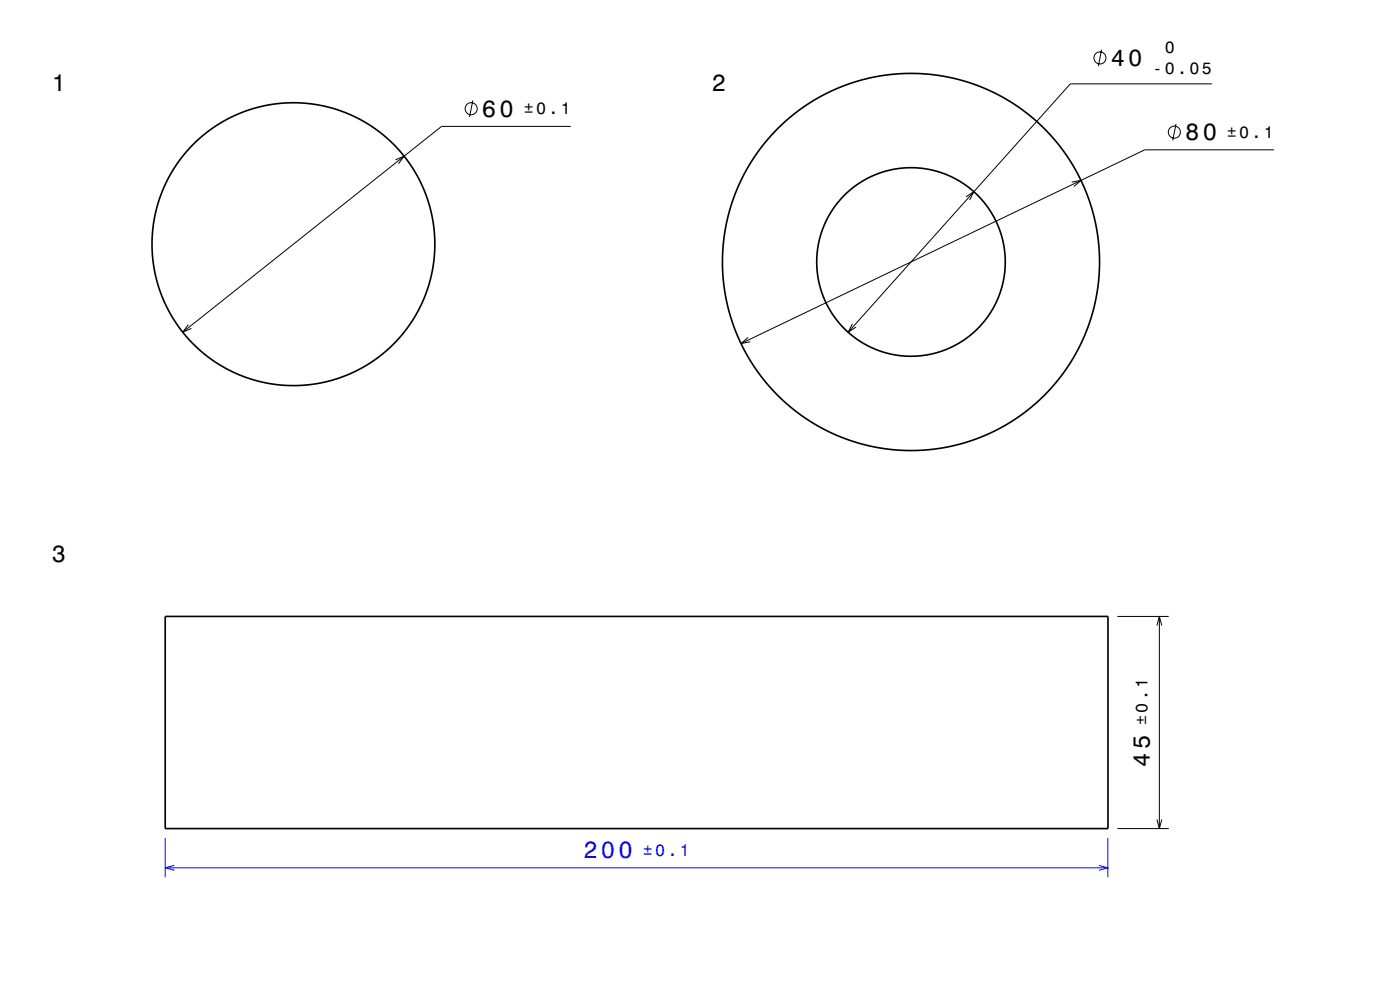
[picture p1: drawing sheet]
<svg xmlns="http://www.w3.org/2000/svg" width="297mm" height="210mm" viewBox="0 0 297 210" stroke-linecap="round" stroke-linejoin="round" font-family="sans-serif">
<g fill="none" stroke="#000" stroke-width=".21">
<path d="M233.7 10.5l-.7 3.5M257.1 17.8h-30l-47.2 52.7M83.9 33.9l1.8-.8-1.2 1.6M100.3 21.3l-.7 3.5M121.1 26.8h-27.4l-54.9 43.7M227.4 38.6l1.9-.3-1.5 1.3M249.5 26.3l-.7 3.5M270.3 31.8h-27.5l-85.6 41.1M204.9 41.8l1.7-1.1-.9 1.7M40 68.9l-1.2 1.6 1.8-.8M158.7 71.6l-1.5 1.3 2-.4M180.8 68.7l-.9 1.8 1.7-1.1"/>
<path d="M237 130.8h10.9M245.4 132.7l.5-1.9 .6 1.9M245.9 130.8v45M237 175.8h10.9M245.4 173.8l.5 2 .6-2"/>
<circle cx="233.3" cy="12.3" r="1.28"/>
<circle cx="100" cy="23.1" r="1.28"/>
<circle cx="249.1" cy="28" r="1.28"/>
</g>
<path d="M35 177.8v8.3M235 177.8v8.3M35 184.1h200M37 183.6l-2 .5 2 .5M233.1 183.6l1.9 .5-1.9 .5" fill="none" stroke="#00f" stroke-width=".21"/>
<g fill="none" stroke="#000" stroke-width=".35">
<path d="M35 130.8h200v45h-200z"/>
<circle cx="62.2" cy="51.8" r="30"/>
<circle cx="193.3" cy="55.6" r="40"/>
<circle cx="193.3" cy="55.6" r="20"/>
</g>
<path d="M0 0h297v210h-297" fill="none" stroke="#fff" stroke-width=".21"/>
<g font-size="5">
<text x="235.6" y="14">40</text>
<text x="11" y="19.3">1</text>
<text x="151" y="19.3">2</text>
<text x="102.2" y="24.8">60</text>
<text x="251.4" y="29.8">80</text>
<text x="11" y="119.3">3</text>
<text x="243.9" y="162.7" transform="rotate(-90 243.9 162.7)">45</text>
</g>
<text font-size="5" fill="#00f" x="123.8" y="182.1">200</text>
<g font-size="3.5">
<text x="247.1" y="11.2">0</text>
<text x="244.5" y="15.8">-0.05</text>
<text x="111.1" y="24.3">±0.1</text>
<text x="260.3" y="29.3">±0.1</text>
<text x="243.4" y="153.8" transform="rotate(-90 243.4 153.8)">±0.1</text>
</g>
<text font-size="3.5" fill="#00f" x="136.4" y="181.6">±0.1</text>
</svg>
